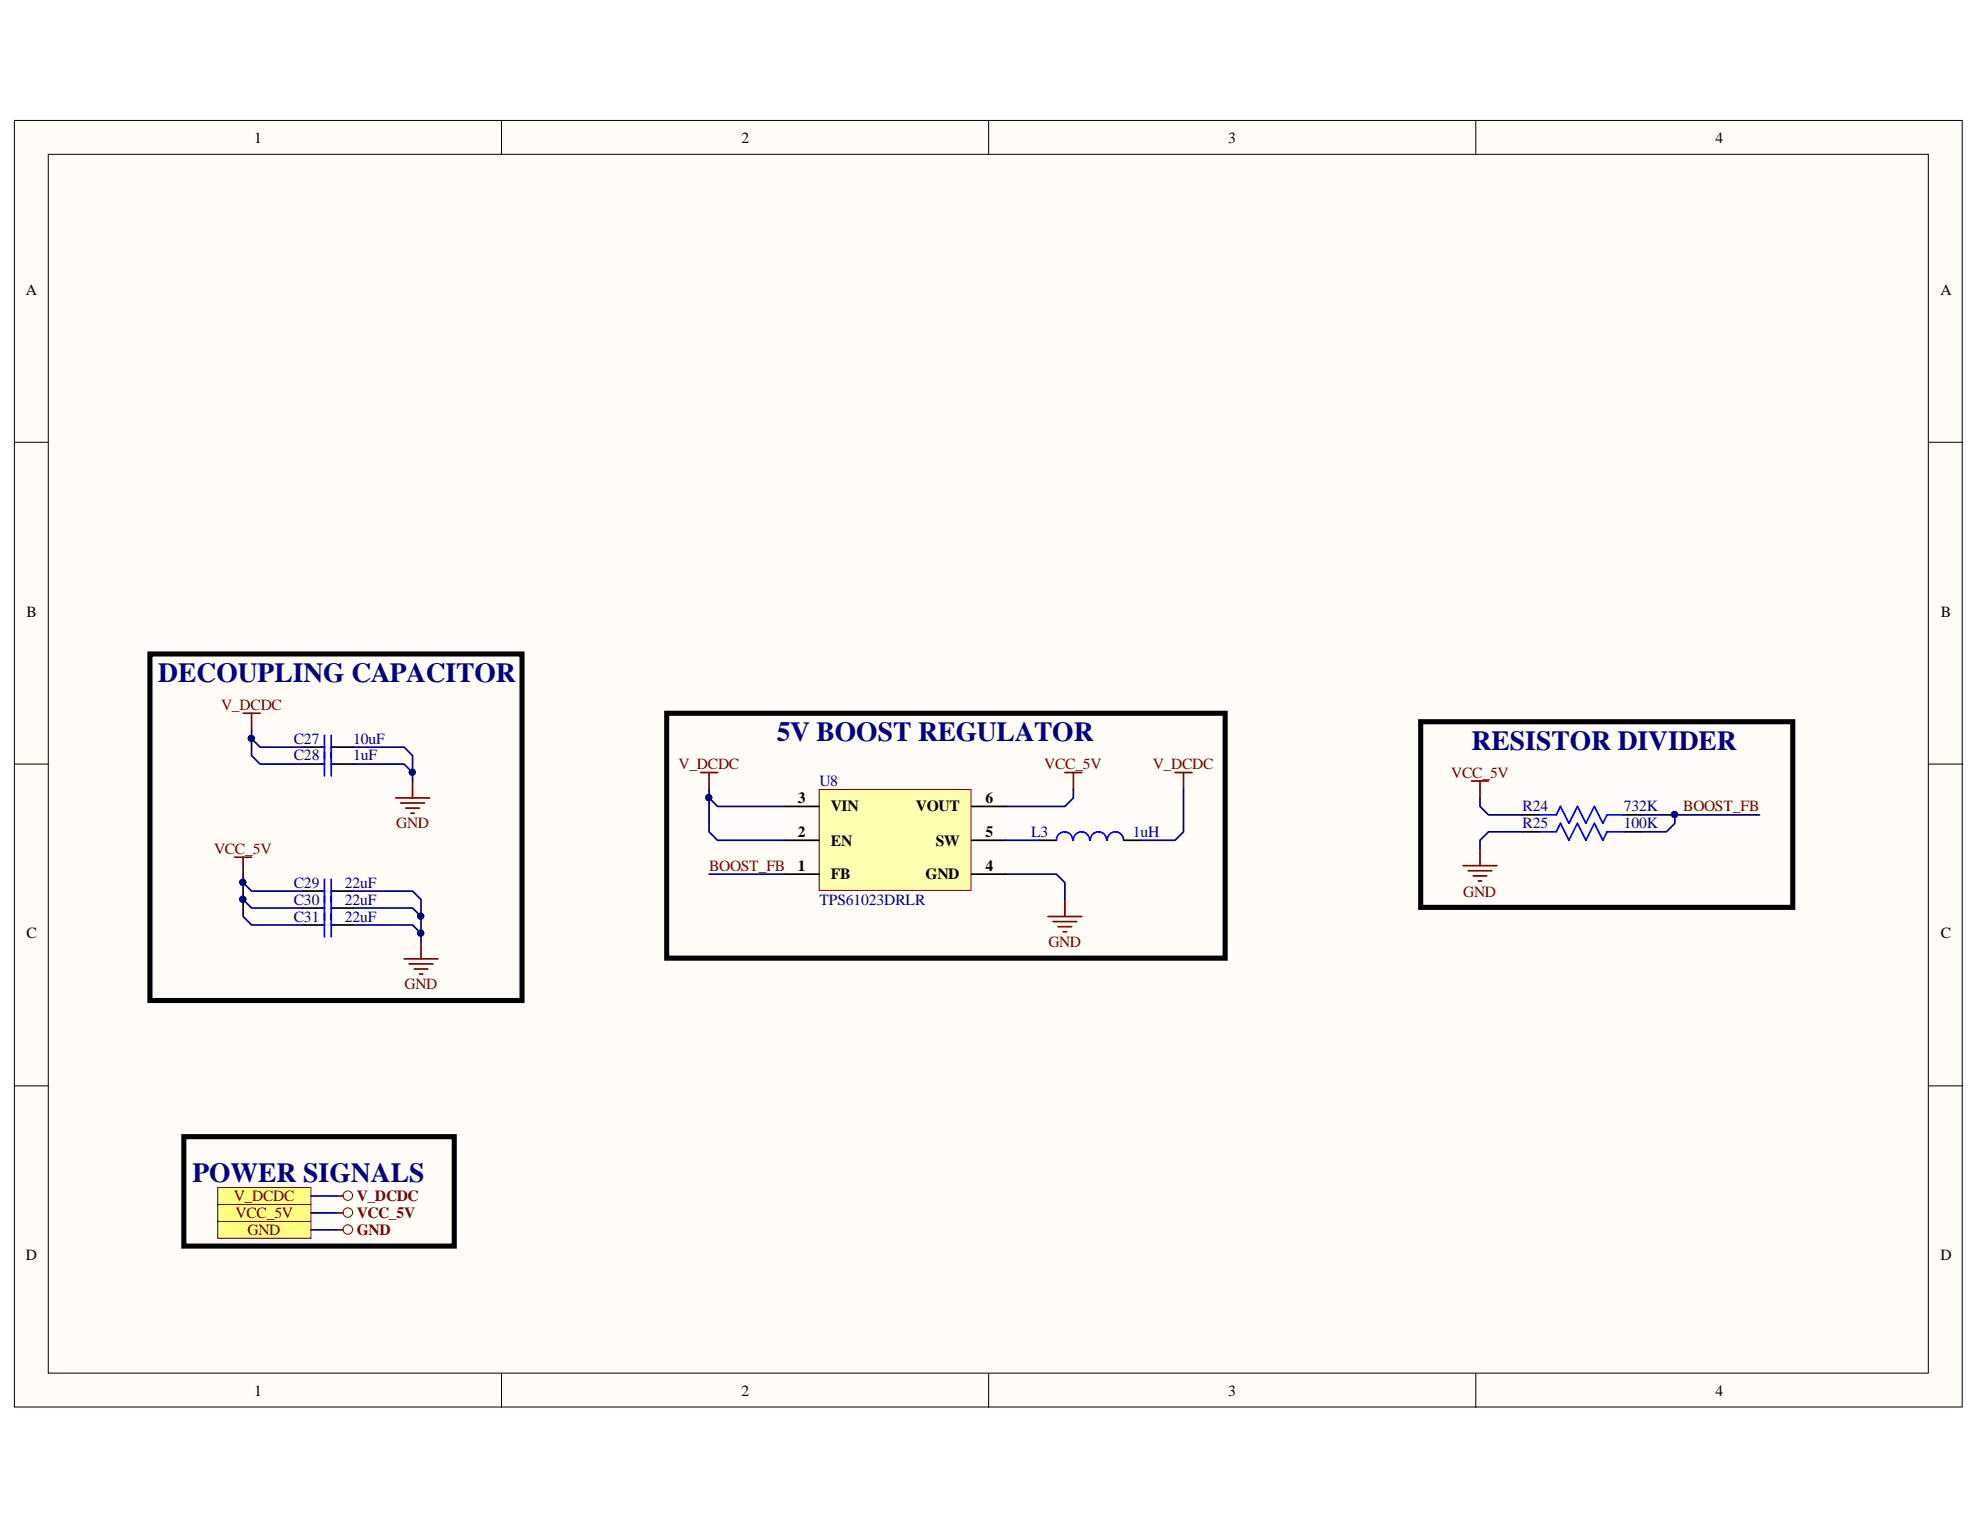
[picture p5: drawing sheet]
<svg xmlns="http://www.w3.org/2000/svg" width="279mm" height="216mm" viewBox="0 0 279 216" stroke-linecap="round" stroke-linejoin="round" font-family="sans-serif">
<g fill="#fffcf8" stroke="#000" stroke-width=".14">
<path d="M2 17h274.9v181.5h-274.9z"/>
<path d="M6.8 21.8h265.3v172h-265.3z"/>
</g>
<path d="M70.8 17v4.8M139.5 17v4.8M208.2 17v4.8M2 62.4h4.8M272.2 62.4h4.8M2 107.8h4.8M272.2 107.8h4.8M2 153.2h4.8M272.2 153.2h4.8M70.8 193.9v4.7M139.5 193.9v4.7M208.2 193.9v4.7" fill="none" stroke="#000" stroke-width=".14"/>
<path d="M115.6 111.4h21.4v14.2h-21.4z" fill="#ffffb0" stroke="#800000" stroke-width=".14"/>
<g fill="none" stroke="#000" stroke-width=".24">
<path d="M42.7 105.4h3.1M42.7 107.8h3.1M46.7 105.4h3.1M46.7 107.8h3.1M110.8 118.6h4.8M110.8 113.8h4.8M137.1 118.6h4.8M137.1 113.8h4.8M146.7 118.6h2.4M158.6 118.6h2.4M214.8 115h2.4M214.8 117.4h2.4"/>
<path d="M229.2 115h2.4M229.2 117.4h2.4M42.7 125.7h3.1M42.7 128.1h3.1M42.7 130.5h3.1M46.7 125.7h3.1M46.7 128.1h3.1M46.7 130.5h3.1M110.8 123.4h4.8M137.1 123.4h4.8"/>
</g>
<g fill="none" stroke="#800000" stroke-width=".24">
<path d="M34.3 100.6h2.4M35.5 100.6v2.4M55.8 112.6h4.8M56.5 113.3h3.4M57.3 114h1.9M58 114.7h.5M58.2 110.2v2.4M98.9 109h2.4M100.1 109v2.4M150.3 109h2.4M151.5 109v2.4M165.8 109h2.4"/>
<path d="M167 109v2.4M207.6 110.2h2.4M208.8 110.2v2.4M208.8 119.8v2.4M33.1 121h2.4M34.3 121v2.4M57 135.3h4.8M57.7 136h3.4M58.5 136.7h1.9M59.2 137.5h.5M59.4 132.9v2.4M147.9 129.3h4.8"/>
<path d="M148.6 130h3.3M149.3 130.8h1.9M150 131.5h.5M150.3 126.9v2.4M206.5 122.2h4.7M207.2 122.9h3.3M207.9 123.6h1.9M208.6 124.3h.5"/>
</g>
<g fill="none" stroke="#00f" stroke-width=".24">
<path d="M45.3 105.4h.5M45.3 107.8h.5M45.8 103.8v5.7M46.7 103.8v5.7M46.7 105.4h.5M46.7 107.8h.5M151.4 118.6a1.15 1.15 0 0 0-1.2-1.2 1.15 1.15 0 0 0-1.1 1.2M153.8 118.6a1.15 1.15 0 0 0-1.2-1.2 1.15 1.15 0 0 0-1.1 1.2M156.1 118.6a1.15 1.15 0 0 0-1.1-1.2 1.15 1.15 0 0 0-1.1 1.2M158.5 118.6a1.15 1.15 0 0 0-1.1-1.2 1.15 1.15 0 0 0-1.2 1.2M217.2 115h2.4l.6-1.2 1.2 2.4 1.2-2.4 1.2 2.4 1.2-2.4 1.2 2.4 .6-1.2h2.4M217.2 117.4h2.4l.6-1.2 1.2 2.4 1.2-2.4 1.2 2.4 1.2-2.4 1.2 2.4 .6-1.2h2.4"/>
<path d="M45.3 125.7h.5M45.3 128.1h.5M45.3 130.5h.5M45.8 124.1v8.1M46.7 124.1v8.1M46.7 125.7h.5M46.7 128.1h.5M46.7 130.5h.5"/>
</g>
<path d="M21.2 92.3h52.5v48.9h-52.5zM94.1 100.6h78.8v34.6h-78.8zM200.5 101.8h52.5v26.2h-52.5z" fill="none" stroke="#000" stroke-width=".72"/>
<g fill="none" stroke="#000080" stroke-width=".24">
<path d="M35.5 104.2v2.4l1.2 1.2h6M35.5 103v1.2l1.2 1.2h6M49.8 107.8h7.2l1.2 1.2M49.8 105.4h7.2l1.2 1.2v3.6M100.1 112.6v4.8l1.2 1.2h9.5M100.1 111.4v1.2l1.2 1.2h9.5M141.9 118.6h4.8M151.5 111.4v1.2l-1.2 1.2h-8.4M167 111.4v6l-1.2 1.2h-4.8M208.8 112.6v1.2l1.2 1.2h4.8M214.8 117.4h-4.8l-1.2 1.2v1.2M231.6 115h16.7"/>
<path d="M236.3 115v1.2l-1.2 1.2h-3.5M34.3 126.9v2.4l1.2 1.2h7.2M34.3 124.5v2.4l1.2 1.2h7.2M34.3 123.4v1.1l1.2 1.2h7.2M49.8 130.5h8.4l1.2 1.2M49.8 128.1h8.4l1.2 1.2M49.8 125.7h8.4l1.2 1.2v6M100.1 123.4h10.7M141.9 123.4h7.2l1.2 1.1v2.4"/>
</g>
<g fill="#000080" stroke="#000080" stroke-width=".14">
<circle cx="236.3" cy="114.9" r=".43"/>
<circle cx="34.3" cy="126.9" r=".43"/>
<circle cx="34.3" cy="124.5" r=".43"/>
<circle cx="35.5" cy="104.2" r=".43"/>
<circle cx="59.4" cy="131.7" r=".43"/>
<circle cx="59.4" cy="129.3" r=".43"/>
<circle cx="58.2" cy="109" r=".43"/>
<circle cx="100" cy="112.6" r=".43"/>
</g>
<path d="M30.7 172.3h13.2v2.4h-13.2z" fill-rule="evenodd" fill="#ffff80" stroke="#800000" stroke-width=".14"/>
<circle cx="49.1" cy="173.5" r=".67" fill="none" stroke="#800000" stroke-width=".14"/>
<path d="M47.5 173.5h.9" fill="none" stroke="#800000" stroke-width=".24"/>
<path d="M30.7 170h13.2v2.3h-13.2z" fill-rule="evenodd" fill="#ffff80" stroke="#800000" stroke-width=".14"/>
<circle cx="49.1" cy="171.1" r=".67" fill="none" stroke="#800000" stroke-width=".14"/>
<path d="M47.5 171.2h.9" fill="none" stroke="#800000" stroke-width=".24"/>
<path d="M25.9 160.4h38.2v15.4h-38.2z" fill="none" stroke="#000" stroke-width=".72"/>
<path d="M43.9 171.2h3.6M43.9 173.5h3.6" fill="none" stroke="#000080" stroke-width=".24"/>
<path d="M30.7 167.6h13.2v2.4h-13.2z" fill-rule="evenodd" fill="#ffff80" stroke="#800000" stroke-width=".14"/>
<circle cx="49.1" cy="168.7" r=".67" fill="none" stroke="#800000" stroke-width=".14"/>
<path d="M47.5 168.8h.9" fill="none" stroke="#800000" stroke-width=".24"/>
<path d="M43.9 168.8h3.6" fill="none" stroke="#000080" stroke-width=".24"/>
<g font-size="3.9" fill="#000080">
<text x="22.3" y="96.2">DECOUPLING CAPACITOR</text>
<text x="109.6" y="104.6">5V BOOST REGULATOR</text>
<text x="207.7" y="105.8">RESISTOR DIVIDER</text>
<text x="27.2" y="166.8">POWER SIGNALS</text>
</g>
<g font-size="2.2">
<text x="35.9" y="20.1">1</text>
<text x="104.6" y="20.1">2</text>
<text x="173.3" y="20.1">3</text>
<text x="242.1" y="20.1">4</text>
<text x="3.6" y="41.6">A</text>
<text x="273.8" y="41.6">A</text>
<text x="3.7" y="87">B</text>
<text x="273.9" y="87">B</text>
<text x="112.6" y="113.3">3</text>
<text x="139.1" y="113.3">6</text>
<text x="112.6" y="118.1">2</text>
<text x="117.2" y="119.3">EN</text>
<text x="117.2" y="114.5">VIN</text>
<text x="129.3" y="114.5">VOUT</text>
<text x="132" y="119.3">SW</text>
<text x="139.1" y="118.1">5</text>
<text x="112.6" y="122.9">1</text>
<text x="117.2" y="124.1">FB</text>
<text x="130.6" y="124.1">GND</text>
<text x="139.1" y="122.9">4</text>
<text x="3.7" y="132.4">C</text>
<text x="273.9" y="132.4">C</text>
<text x="3.6" y="177.8">D</text>
<text x="273.8" y="177.8">D</text>
<text x="35.9" y="196.9">1</text>
<text x="104.6" y="196.9">2</text>
<text x="173.3" y="196.9">3</text>
<text x="242.1" y="196.9">4</text>
</g>
<g font-size="2.2" fill="#800000">
<text x="31.2" y="100.2">V_DCDC</text>
<text x="95.8" y="108.6">V_DCDC</text>
<text x="147.4" y="108.6">VCC_5V</text>
<text x="162.7" y="108.6">V_DCDC</text>
<text x="204.8" y="109.8">VCC_5V</text>
<text x="55.9" y="116.9">GND</text>
<text x="237.5" y="114.5">BOOST_FB</text>
<text x="30.2" y="120.5">VCC_5V</text>
<text x="100.1" y="122.9">BOOST_FB</text>
<text x="206.5" y="126.5">GND</text>
<text x="147.9" y="133.6">GND</text>
<text x="57.1" y="139.6">GND</text>
<text x="33" y="169.5">V_DCDC</text>
<text x="33.2" y="171.9">VCC_5V</text>
<text x="50.3" y="171.9">VCC_5V</text>
<text x="50.3" y="169.5">V_DCDC</text>
<text x="34.9" y="174.3">GND</text>
<text x="50.3" y="174.3">GND</text>
</g>
<g font-size="2.2" fill="#000080">
<text x="41.4" y="104.9">C27</text>
<text x="41.4" y="107.3">C28</text>
<text x="49.8" y="104.9">10uF</text>
<text x="49.8" y="107.3">1uF</text>
<text x="115.6" y="111">U8</text>
<text x="145.5" y="118.1">L3</text>
<text x="159.9" y="118.1">1uH</text>
<text x="214.9" y="114.5">R24</text>
<text x="214.9" y="116.9">R25</text>
<text x="229.1" y="114.5">732K</text>
<text x="229.1" y="116.9">100K</text>
<text x="41.4" y="125.2">C29</text>
<text x="48.6" y="125.2">22uF</text>
<text x="41.4" y="127.7">C30</text>
<text x="41.4" y="130.1">C31</text>
<text x="48.6" y="127.7">22uF</text>
<text x="48.6" y="130.1">22uF</text>
<text x="115.6" y="127.7">TPS61023DRLR</text>
</g>
</svg>
